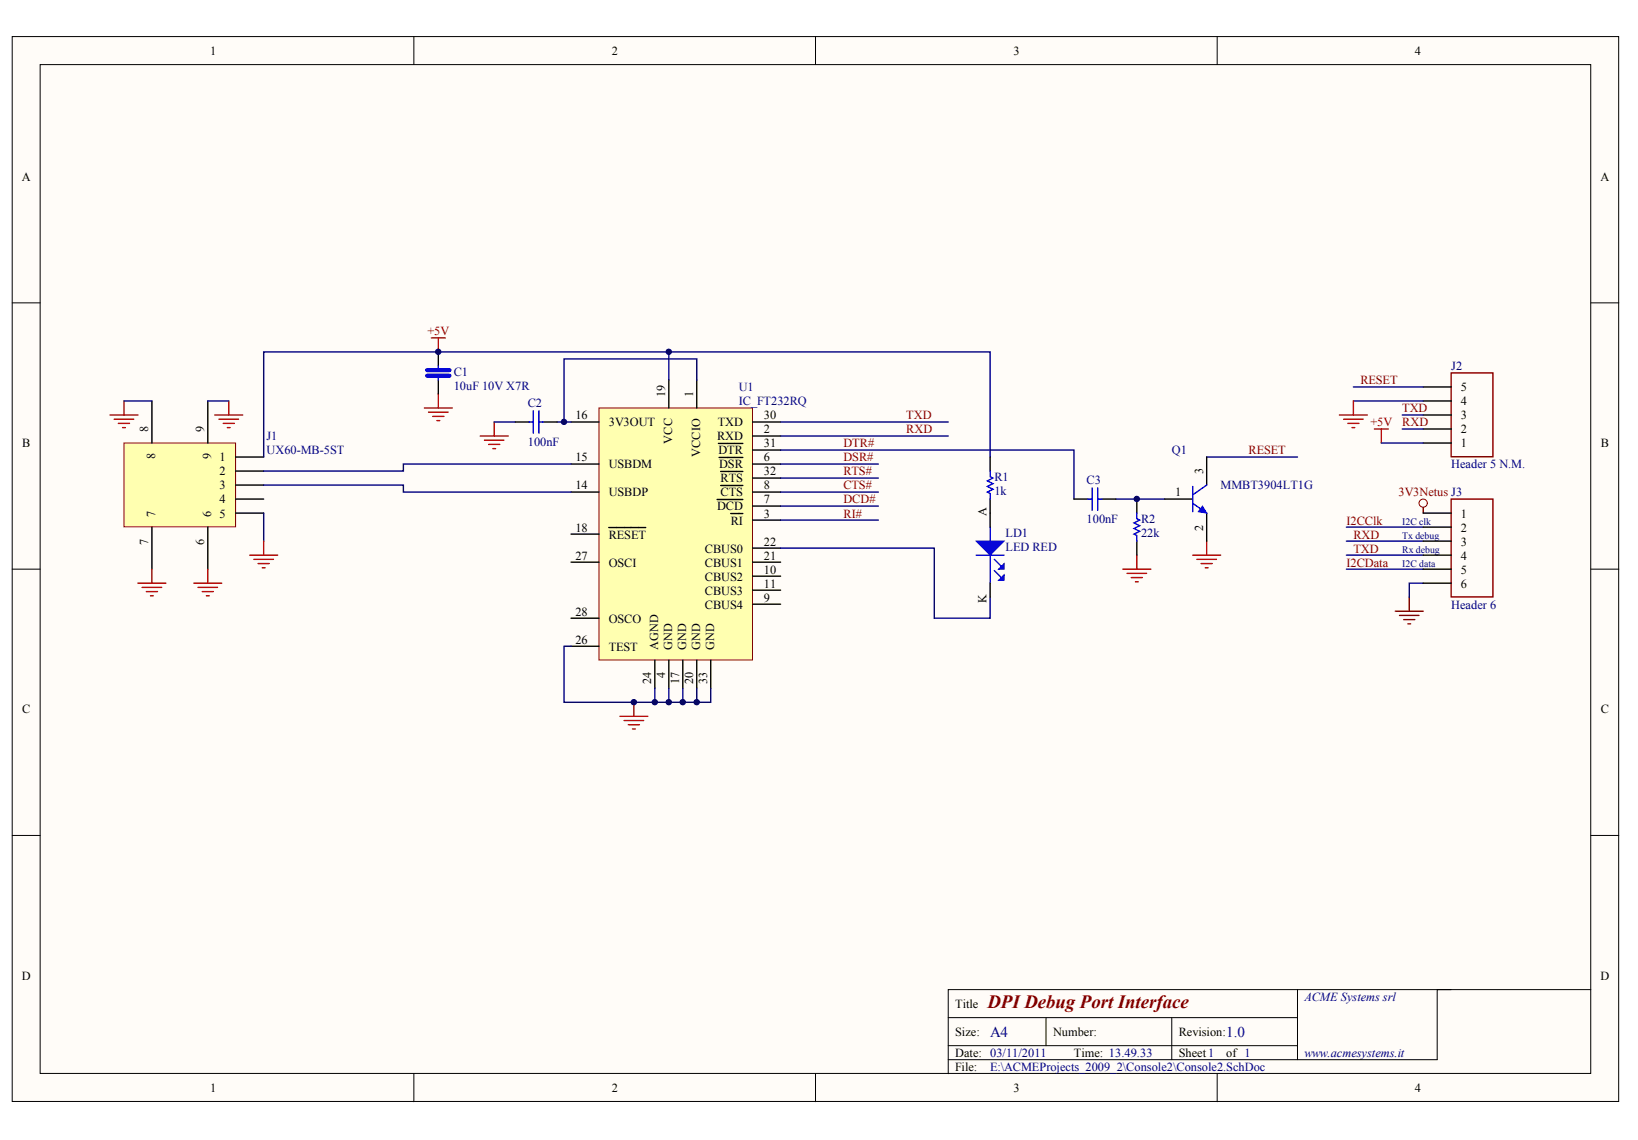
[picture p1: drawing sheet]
<svg xmlns="http://www.w3.org/2000/svg" width="289mm" height="201mm" viewBox="0 0 289 201" stroke-linecap="round" stroke-linejoin="round" font-family="sans-serif">
<g fill="#fffcf8" stroke="#000" stroke-width=".18">
<path d="M2.2 6.5h283.3v187.8h-283.3z"/>
<path d="M7.1 11.4h273.5v177.9h-273.5z"/>
</g>
<g fill="none" stroke="#000" stroke-width=".18">
<path d="M73 6.5v4.9M143.8 6.5v4.9M214.7 6.5v4.9M2.2 53.4h4.9M280.6 53.4h4.9M2.2 100.4h4.9M280.6 100.4h4.9M2.2 147.4h4.9M280.6 147.4h4.9M167.3 179.5h61.6M184.5 179.5v4.9M206.7 179.5v7.4"/>
<path d="M228.9 174.6v12.3M256 174.6h-88.7v14.8M280.6 174.6h-27.1v12.3h-86.2M73 189.4v4.9M143.8 189.4v4.9M167.3 184.4h61.6M214.7 189.4v4.9"/>
</g>
<path d="M251 89.5v1M246.1 107.8h4.9M246.9 108.6h3.4M247.6 109.3h2M248.3 110h.5M248.6 105.3v2.5" fill="none" stroke="#800000" stroke-width=".25"/>
<circle cx="251" cy="88.7" r=".72" fill="none" stroke="#800000" stroke-width=".18"/>
<path d="M251 102.9h-2.4v2.4" fill="none" stroke="#000080" stroke-width=".25"/>
<path d="M105.7 72h27v44.4h-27z" fill="#ffffb0" stroke="#800000" stroke-width=".18"/>
<g fill="none" stroke="#000" stroke-width=".25">
<path d="M100.7 74.4h5M118 67v5M122.9 67v5M126.7 78.2h4.3M132.8 76.9h4.9M132.8 74.4h4.9M132.8 79.4h4.9M100.7 81.9h5M100.7 86.8h5M100.7 94.2h5M100.7 99.2h5M107.4 93.1h6.5"/>
<path d="M126.5 88.1h4.5M126.8 80.7h4.2M127.1 85.6h3.9M127.1 83.2h3.9M128.9 90.6h2.1M132.8 91.7h4.9M132.8 81.9h4.9M132.8 89.3h4.9M132.8 86.8h4.9M132.8 99.2h4.9M132.8 96.7h4.9M132.8 84.3h4.9"/>
<path d="M100.7 114h5M100.7 109h5M115.5 116.5v4.9M118 116.5v4.9M120.4 116.5v4.9M122.9 116.5v4.9M125.4 116.5v4.9M132.8 106.6h4.9M132.8 101.6h4.9M132.8 104.1h4.9"/>
</g>
<path d="M122.9 67v-3.7h-23.4v11.1h1.2M137.7 76.9h29.6M137.7 74.4h29.6M137.7 81.9h17.2M137.7 84.3h17.2M137.7 86.8h17.2M137.7 89.3h17.2M137.7 91.7h17.2" fill="none" stroke="#000080" stroke-width=".25"/>
<path d="M74.8 72h5M75.6 72.7h3.4M76.3 73.4h2M77.1 74.2h.5M77.3 69.5v2.5" fill="none" stroke="#bf0000" stroke-width=".25"/>
<path d="M21.9 78.1h19.7v14.8h-19.7z" fill="#ffffb0" stroke="#800000" stroke-width=".18"/>
<g fill="none" stroke="#000" stroke-width=".25">
<path d="M26.8 70.7v7.4M36.7 70.7v7.4M77.3 62.1v2.4M77.3 67v2.5M90.9 74.4h2.4M95.8 74.4h2.5M251 78.1h5M251 75.7h5M251 73.2h5M251 70.7h5M251 68.3h5M26.8 93v7.4"/>
<path d="M36.7 93v7.4M41.6 80.6h4.9M41.6 83.1h4.9M41.6 85.6h4.9M41.6 88h4.9M41.6 90.5h4.9M174.7 80.6v2.5M174.7 88v5M189.4 88h2.5M194.4 88h2.4M200.5 88v2.5M200.5 95.4v2.5"/>
<path d="M205.5 88h4.9M212.8 80.6v5M212.8 90.5v4.9M251 90.5h5M251 93h5M251 95.4h5M251 97.9h5M174.7 102.9v2.4M251 100.4h5M251 102.9h5"/>
</g>
<g fill="none" stroke="#000080" stroke-width=".25">
<path d="M21.9 70.7h4.9M36.7 70.7h3.6M87.2 74.4h3.7M98.3 74.4h1.2M118 67v-4.9h-71.5v18.5M118 62.1h56.7v18.5M137.7 79.4h51.7v8.6M238.7 70.7h12.3M238.7 68.3h12.3M243.6 78.1h7.4M247.3 73.2h3.7M247.3 75.7h3.7"/>
<path d="M46.5 85.6h24.7v1.2h29.5M46.5 90.5v4.9M100.7 81.9h-29.5v1.2h-24.7M137.7 96.7h27.1v12.3h9.9v-3.7M196.8 88h8.7M212.8 80.6h16.1M237.5 97.9h13.5M237.5 93h13.5M237.5 95.4h13.5M100.7 114h-1.2v9.9h25.9v-2.5M237.5 100.4h13.5M115.5 121.4v2.5"/>
<path d="M118 121.4v2.5M120.4 121.4v2.5M122.9 121.4v2.5"/>
</g>
<g fill="none" stroke="#bf0000" stroke-width=".25">
<path d="M76.1 59.6h2.4M77.3 59.6v2.5M19.4 73.2h4.9M20.1 73.9h3.5M20.9 74.7h2M21.6 75.4h.5M21.9 70.7v2.5M37.9 73.2h4.9M38.6 73.9h3.5M39.4 74.7h1.9M40.1 75.4h.5M40.3 70.7v2.5"/>
<path d="M84.7 76.9h4.9M85.4 77.7h3.5M86.2 78.4h2M86.9 79.1h.5M87.2 74.4v2.5M236.3 73.2h4.9M237 73.9h3.4M237.7 74.7h2M238.5 75.4h.5M238.7 70.7v2.5M242.4 75.7h2.5M243.6 75.7v2.4"/>
<path d="M44 97.9h5M44.8 98.7h3.4M45.5 99.4h2M46.5 95.4v2.5M200.5 97.9v2.5M210.4 97.9h4.9M211.1 98.7h3.5M211.9 99.4h1.9M212.8 95.4v2.5M24.3 102.9h5M25.1 103.6h3.4M25.8 104.3h2"/>
<path d="M26.5 105.1h.5M26.8 100.4v2.5M34.2 102.9h4.9M34.9 103.6h3.5M35.7 104.3h1.9M36.4 105.1h.5M36.7 100.4v2.5M46.3 100.1h.5M198.1 100.4h4.9M198.8 101.1h3.4M199.5 101.9h2M200.3 102.6h.5"/>
<path d="M212.6 100.1h.5M109.3 126.4h5M110.1 127.1h3.4M110.8 127.8h2M111.6 128.6h.5M111.8 123.9v2.5"/>
</g>
<g fill="#00f" stroke="#00f" stroke-width=".18">
<path d="M172.2 95.4h4.9l-2.4 2.5z"/>
<path d="M177.1 99.4v1h-1z"/>
<path d="M177.1 101.4v1h-1z"/>
<path d="M212.1 89.3l.7 1.2-1.4-.2z"/>
</g>
<g fill="none" stroke="#00f" stroke-width=".25">
<path d="M77.3 64.5v.8M77.3 66.3v.7M93.3 74.4h.8M94.1 72.5v3.9M95.1 72.5v3.9M95.1 74.4h.7M172.2 97.9h4.9M174.7 83.1v1l.4 .2-.9 .5 .9 .5-.9 .5 .9 .5-.9 .5 .5 .2v1M174.7 93v2.4M174.7 97.9v5M175.4 98.7l1.2 1.2M191.9 88h.7"/>
<path d="M192.6 86.1v3.9M193.6 86.1v3.9M193.6 88h.8M200.5 90.5v1l.5 .2-1 .5 1 .5-1 .5 1 .5-1 .5 .5 .3v.9M210.4 88.8l2.4 1.7M210.4 85.8v4.5M212.8 85.6l-2.4 1.7M175.4 100.6l1.2 1.3"/>
</g>
<path d="M75.3 66.3h4M75.3 65.3h4" fill="none" stroke="#00f" stroke-width=".74"/>
<path d="M256 65.8h7.3v14.8h-7.3zM256 88h7.3v17.3h-7.3z" fill="none" stroke="#800000" stroke-width=".25"/>
<g fill="#000080" stroke="#000080" stroke-width=".18">
<circle cx="77.3" cy="62.1" r=".48"/>
<circle cx="99.5" cy="74.4" r=".48"/>
<circle cx="111.8" cy="123.9" r=".48"/>
<circle cx="115.5" cy="123.9" r=".48"/>
<circle cx="118" cy="123.9" r=".48"/>
<circle cx="118" cy="62.1" r=".48"/>
<circle cx="120.4" cy="123.9" r=".48"/>
<circle cx="122.9" cy="123.9" r=".48"/>
<circle cx="200.5" cy="88" r=".48"/>
</g>
<text font-size="3.3" fill="#800000" x="174.2" y="177.8">DPIDebug Port Interface</text>
<g font-size="2.6" fill="#000080">
<text x="174.7" y="182.9">A4</text>
<text x="216.3" y="182.9">1.0</text>
</g>
<g font-size="2.2">
<text x="37" y="9.7">1</text>
<text x="107.9" y="9.7">2</text>
<text x="178.7" y="9.7">3</text>
<text x="249.6" y="9.7">4</text>
<text x="3.9" y="31.9">A</text>
<text x="282.3" y="31.9">A</text>
<text x="117.3" y="70" transform="rotate(-90 117.3 70)">19</text>
<text x="122.3" y="70" transform="rotate(-90 122.3 70)">1</text>
<text x="257.7" y="71.5">4</text>
<text x="257.7" y="69">5</text>
<text x="26.1" y="76.2" transform="rotate(-90 26.1 76.2)">8</text>
<text x="36" y="76.2" transform="rotate(-90 36 76.2)">9</text>
<text x="101.5" y="74">16</text>
<text x="107.4" y="75.2">3V3OUT</text>
<text x="126.5" y="77.7">RXD</text>
<text x="126.6" y="75.2">TXD</text>
<text x="134.7" y="76.4">2</text>
<text x="134.7" y="74">30</text>
<text x="257.7" y="76.4">2</text>
<text x="257.7" y="74">3</text>
<text x="3.9" y="78.8">B</text>
<text x="27.4" y="81" transform="rotate(-90 27.4 81)">8</text>
<text x="37.2" y="81" transform="rotate(-90 37.2 81)">9</text>
<text x="38.7" y="81.4">1</text>
<text x="38.7" y="83.9">2</text>
<text x="101.5" y="81.4">15</text>
<text x="107.4" y="82.6">USBDM</text>
<text x="118.6" y="78.3" transform="rotate(-90 118.6 78.3)">VCC</text>
<text x="123.5" y="80.6" transform="rotate(-90 123.5 80.6)">VCCIO</text>
<text x="126.7" y="80.2">DTR</text>
<text x="126.8" y="82.6">DSR</text>
<text x="134.7" y="81.4">6</text>
<text x="134.7" y="78.9">31</text>
<text x="134.7" y="83.9">32</text>
<text x="212.2" y="83.6" transform="rotate(-90 212.2 83.6)">3</text>
<text x="257.7" y="78.9">1</text>
<text x="282.4" y="78.8">B</text>
<text x="38.7" y="86.3">3</text>
<text x="38.7" y="88.8">4</text>
<text x="101.5" y="86.3">14</text>
<text x="107.4" y="87.6">USBDP</text>
<text x="127.1" y="87.6">CTS</text>
<text x="127.1" y="85.1">RTS</text>
<text x="134.7" y="88.8">7</text>
<text x="134.7" y="86.3">8</text>
<text x="207.3" y="87.6">1</text>
<text x="27.4" y="91.2" transform="rotate(-90 27.4 91.2)">7</text>
<text x="37.2" y="91.2" transform="rotate(-90 37.2 91.2)">6</text>
<text x="38.7" y="91.3">5</text>
<text x="101.5" y="93.8">18</text>
<text x="107.4" y="95">RESET</text>
<text x="126.5" y="90">DCD</text>
<text x="128.9" y="92.5">RI</text>
<text x="134.7" y="91.3">3</text>
<text x="174" y="91" transform="rotate(-90 174 91)">A</text>
<text x="212.2" y="93.6" transform="rotate(-90 212.2 93.6)">2</text>
<text x="257.7" y="91.3">1</text>
<text x="257.7" y="93.8">2</text>
<text x="26.1" y="96.1" transform="rotate(-90 26.1 96.1)">7</text>
<text x="36" y="96.1" transform="rotate(-90 36 96.1)">6</text>
<text x="101.5" y="98.7">27</text>
<text x="107.4" y="99.9">OSCI</text>
<text x="124.3" y="99.9">CBUS1</text>
<text x="124.3" y="97.5">CBUS0</text>
<text x="134.7" y="101.2">10</text>
<text x="134.7" y="98.7">21</text>
<text x="134.7" y="96.2">22</text>
<text x="257.7" y="96.2">3</text>
<text x="257.7" y="98.7">4</text>
<text x="257.7" y="101.2">5</text>
<text x="124.3" y="107.4">CBUS4</text>
<text x="124.3" y="102.4">CBUS2</text>
<text x="124.3" y="104.9">CBUS3</text>
<text x="134.7" y="106.1">9</text>
<text x="134.7" y="103.6">11</text>
<text x="174" y="106.5" transform="rotate(-90 174 106.5)">K</text>
<text x="257.7" y="103.6">6</text>
<text x="101.5" y="113.5">26</text>
<text x="101.5" y="108.6">28</text>
<text x="107.4" y="109.8">OSCO</text>
<text x="107.4" y="114.8">TEST</text>
<text x="116.1" y="114.7" transform="rotate(-90 116.1 114.7)">AGND</text>
<text x="117.3" y="119.6" transform="rotate(-90 117.3 119.6)">4</text>
<text x="118.6" y="114.7" transform="rotate(-90 118.6 114.7)">GND</text>
<text x="121" y="114.7" transform="rotate(-90 121 114.7)">GND</text>
<text x="123.5" y="114.7" transform="rotate(-90 123.5 114.7)">GND</text>
<text x="126" y="114.7" transform="rotate(-90 126 114.7)">GND</text>
<text x="3.9" y="125.8">C</text>
<text x="114.9" y="120.6" transform="rotate(-90 114.9 120.6)">24</text>
<text x="119.8" y="120.6" transform="rotate(-90 119.8 120.6)">17</text>
<text x="122.3" y="120.6" transform="rotate(-90 122.3 120.6)">20</text>
<text x="124.7" y="120.6" transform="rotate(-90 124.7 120.6)">33</text>
<text x="282.4" y="125.8">C</text>
<text x="3.9" y="172.8">D</text>
<text x="282.3" y="172.8">D</text>
<text x="168.5" y="177.8">Title</text>
<text x="168.5" y="182.8">Size:</text>
<text x="185.7" y="182.8">Number:</text>
<text x="207.9" y="182.8">Revision:</text>
<text x="168.5" y="186.5">Date: 03/11/2011</text>
<text x="168.5" y="188.9">File:</text>
<text x="189.4" y="186.5">Time: 13.49.33</text>
<text x="207.9" y="186.5">Sheet1</text>
<text x="216.3" y="186.5">of 1</text>
<text x="37" y="192.6">1</text>
<text x="107.9" y="192.6">2</text>
<text x="178.7" y="192.6">3</text>
<text x="249.6" y="192.6">4</text>
</g>
<g font-size="2.2" fill="#bf0000">
<text x="75.4" y="59.1">+5V</text>
<text x="241.7" y="75.2">+5V</text>
</g>
<g font-size="2.2" fill="#000080">
<text x="256" y="65.3">J2</text>
<text x="80" y="66.3">C1</text>
<text x="80" y="68.8">10uF 10V X7R</text>
<text x="93.1" y="71.8">C2</text>
<text x="130.3" y="69">U1</text>
<text x="130.3" y="71.5">IC_FT232RQ</text>
<text x="47" y="77.7">J1</text>
<text x="47" y="80.2">UX60-MB-5ST</text>
<text x="93.1" y="78.7">100nF</text>
<text x="206.7" y="80.2">Q1</text>
<text x="256" y="82.6">Header 5 N.M.</text>
<text x="175.4" y="84.9">R1</text>
<text x="175.4" y="87.3">1k</text>
<text x="191.7" y="85.3">C3</text>
<text x="215.3" y="86.3">MMBT3904LT1G</text>
<text x="177.4" y="94.7">LD1</text>
<text x="191.7" y="92.3">100nF</text>
<text x="201.3" y="92.3">R2</text>
<text x="201.3" y="94.7">22k</text>
<text x="177.4" y="97.2">LED RED</text>
<text x="256" y="107.4">Header 6</text>
<text x="230.1" y="176.5">ACME Systems srl</text>
<text x="174.7" y="188.9">E:\ACMEProjects_2009_2\Console2\Console2.SchDoc</text>
<text x="230.1" y="186.4">www.acmesystems.it</text>
</g>
<g font-size="2.2" fill="#800000">
<text x="240" y="67.8">RESET</text>
<text x="159.9" y="74">TXD</text>
<text x="159.9" y="76.4">RXD</text>
<text x="247.3" y="72.7">TXD</text>
<text x="247.3" y="75.2">RXD</text>
<text x="148.8" y="78.9">DTR#</text>
<text x="148.8" y="81.4">DSR#</text>
<text x="148.8" y="83.9">RTS#</text>
<text x="220.2" y="80.2">RESET</text>
<text x="148.8" y="86.3">CTS#</text>
<text x="148.8" y="88.8">DCD#</text>
<text x="246.7" y="87.6">3V3Netus J3</text>
<text x="148.8" y="91.3">RI#</text>
<text x="237.5" y="92.5">I2CClk</text>
<text x="238.7" y="95">RXD</text>
<text x="237.5" y="99.9">I2CData</text>
<text x="238.7" y="97.5">TXD</text>
</g>
<g font-size="1.7" fill="#000080">
<text x="247.3" y="92.5">I2C clk</text>
<text x="247.3" y="95">Tx debug</text>
<text x="247.3" y="100">I2C data</text>
<text x="247.3" y="97.5">Rx debug</text>
</g>
</svg>
